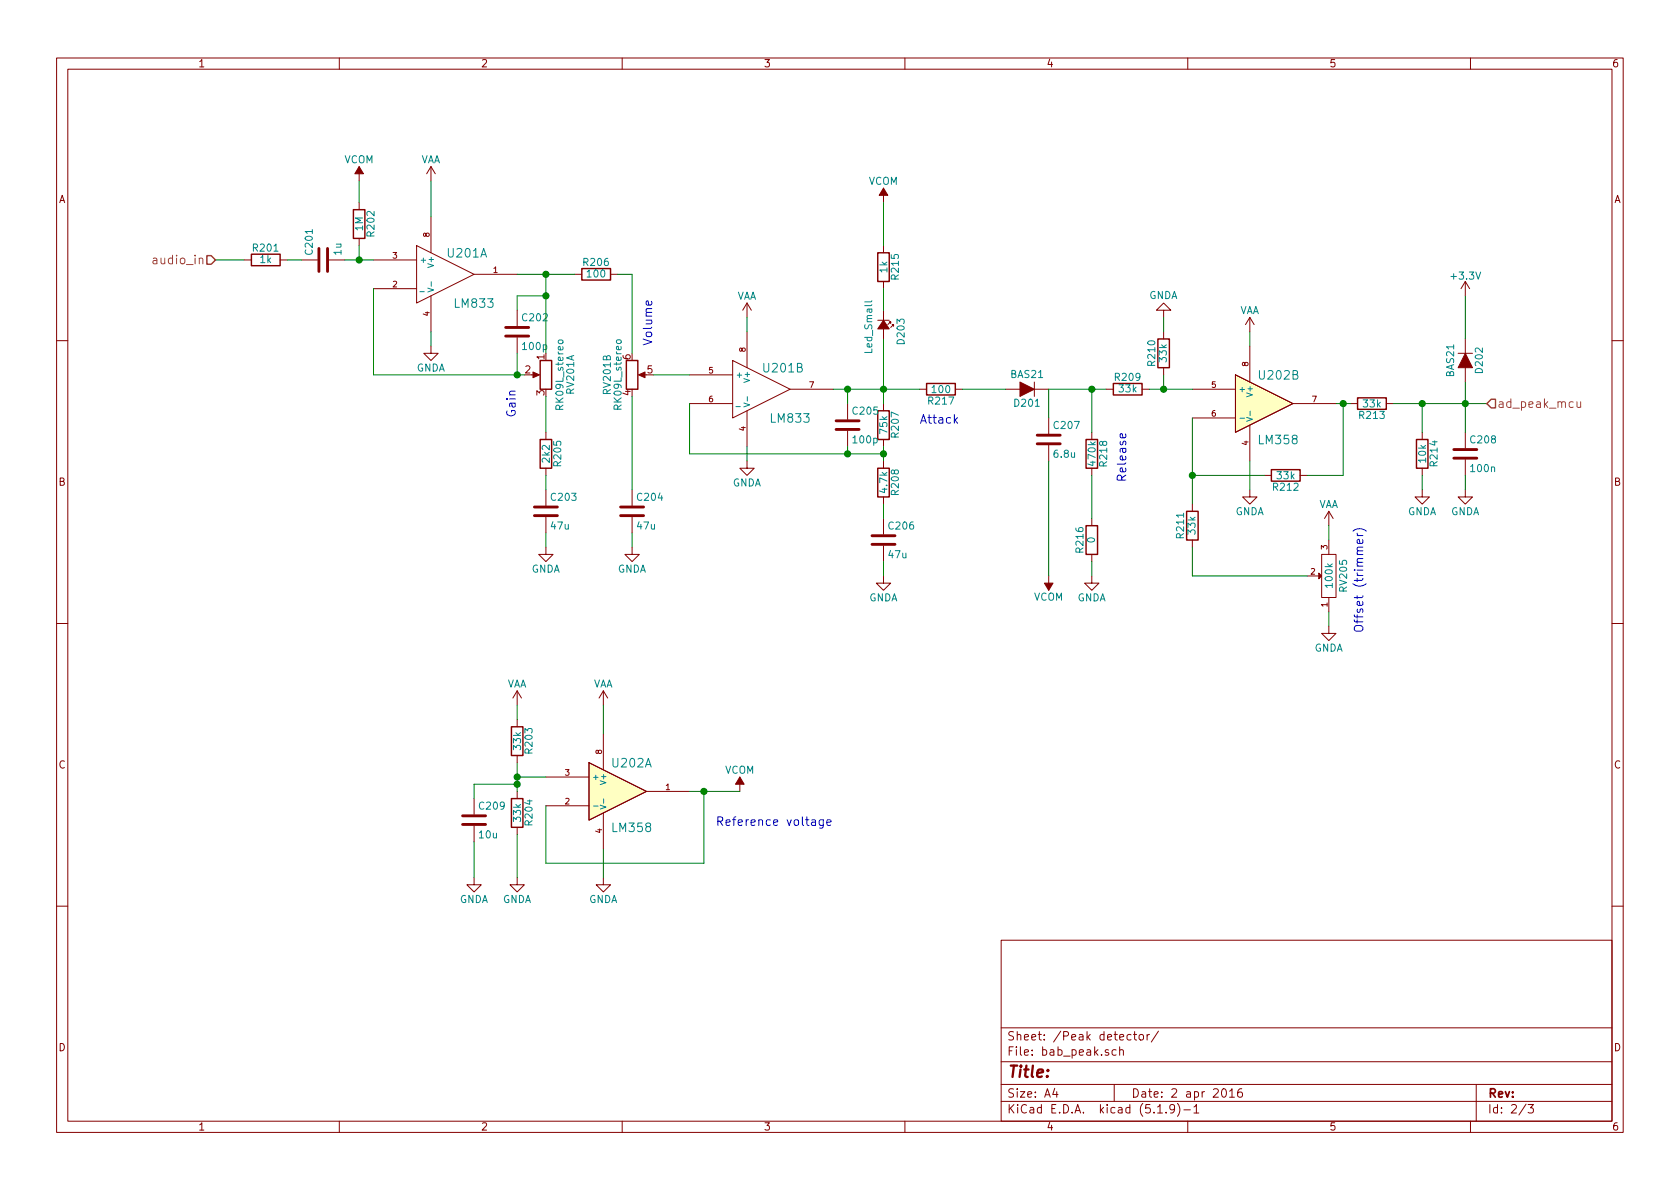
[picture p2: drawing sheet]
EESchema Schematic File Version 4
LIBS:bab_top-cache
EELAYER 30 0
EELAYER END
$Descr A4 11693 8268
encoding utf-8
Sheet 2 3
Title ""
Date "2 apr 2016"
Rev ""
Comp ""
Comment1 ""
Comment2 ""
Comment3 ""
Comment4 ""
$EndDescr
$Comp
L Device:R R201
U 1 1
P 1850 1800
F 0 "R201" V 1930 1800 50  0000 C CNN
F 1 "1k" V 1850 1800 50  0000 C CNN
F 2 "Capacitors_SMD:C_0805_HandSoldering" V 1780 1800 30  0001 C CNN
F 3 "" H 1850 1800 30  0000 C CNN
	1    1850 1800
	0    -1   -1   0   
$EndComp
$Comp
L Device:C C201
U 1 1
P 2250 1800
F 0 "C201" H 2275 1900 50  0000 L CNN
F 1 "1u" H 2275 1700 50  0000 L CNN
F 2 "Capacitors_SMD:C_2220_HandSoldering" H 2288 1650 30  0001 C CNN
F 3 "" H 2250 1800 60  0000 C CNN
	1    2250 1800
	0    -1   -1   0   
$EndComp
$Comp
L Device:R R202
U 1 1
P 2500 1550
F 0 "R202" V 2580 1550 50  0000 C CNN
F 1 "1M" V 2500 1550 50  0000 C CNN
F 2 "Capacitors_SMD:C_0805_HandSoldering" V 2430 1550 30  0001 C CNN
F 3 "" H 2500 1550 30  0000 C CNN
	1    2500 1550
	1    0    0    -1  
$EndComp
$Comp
L bab:LM833 U201
U 1 1
P 3100 1900
F 0 "U201" H 3250 2050 60  0000 C CNN
F 1 "LM833" H 3300 1700 60  0000 C CNN
F 2 "Housings_SOIC:SOIC-8_3.9x4.9mm_Pitch1.27mm" H 3100 1900 60  0001 C CNN
F 3 "" H 3100 1900 60  0000 C CNN
	1    3100 1900
	1    0    0    -1  
$EndComp
$Comp
L Device:R R205
U 1 1
P 3800 3150
F 0 "R205" V 3880 3150 50  0000 C CNN
F 1 "2k2" V 3800 3150 50  0000 C CNN
F 2 "Capacitors_SMD:C_0805_HandSoldering" V 3730 3150 30  0001 C CNN
F 3 "" H 3800 3150 30  0000 C CNN
	1    3800 3150
	1    0    0    -1  
$EndComp
$Comp
L Device:C C203
U 1 1
P 3800 3550
F 0 "C203" H 3825 3650 50  0000 L CNN
F 1 "47u" H 3825 3450 50  0000 L CNN
F 2 "Capacitors_SMD:CP_Elec_6.3x7.7" H 3838 3400 30  0001 C CNN
F 3 "" H 3800 3550 60  0000 C CNN
	1    3800 3550
	1    0    0    -1  
$EndComp
$Comp
L power:GNDA #PWR029
U 1 1
P 3800 3800
F 0 "#PWR029" H 3800 3550 50  0001 C CNN
F 1 "GNDA" H 3800 3650 50  0000 C CNN
F 2 "" H 3800 3800 60  0000 C CNN
F 3 "" H 3800 3800 60  0000 C CNN
	1    3800 3800
	1    0    0    -1  
$EndComp
$Comp
L power:VCOM #PWR030
U 1 1
P 2500 1250
F 0 "#PWR030" H 2500 1100 50  0001 C CNN
F 1 "VCOM" H 2500 1400 50  0000 C CNN
F 2 "" H 2500 1250 60  0000 C CNN
F 3 "" H 2500 1250 60  0000 C CNN
	1    2500 1250
	1    0    0    -1  
$EndComp
$Comp
L power:GNDA #PWR031
U 1 1
P 3000 2400
F 0 "#PWR031" H 3000 2150 50  0001 C CNN
F 1 "GNDA" H 3000 2250 50  0000 C CNN
F 2 "" H 3000 2400 60  0000 C CNN
F 3 "" H 3000 2400 60  0000 C CNN
	1    3000 2400
	1    0    0    -1  
$EndComp
$Comp
L Device:C C202
U 1 1
P 3600 2300
F 0 "C202" H 3625 2400 50  0000 L CNN
F 1 "100p" H 3625 2200 50  0000 L CNN
F 2 "Capacitors_SMD:C_0805_HandSoldering" H 3638 2150 30  0001 C CNN
F 3 "" H 3600 2300 60  0000 C CNN
	1    3600 2300
	1    0    0    -1  
$EndComp
$Comp
L Device:R R206
U 1 1
P 4150 1900
F 0 "R206" V 4230 1900 50  0000 C CNN
F 1 "100" V 4150 1900 50  0000 C CNN
F 2 "Capacitors_SMD:C_0805_HandSoldering" V 4080 1900 30  0001 C CNN
F 3 "" H 4150 1900 30  0000 C CNN
	1    4150 1900
	0    -1   -1   0   
$EndComp
$Comp
L Device:C C204
U 1 1
P 4400 3550
F 0 "C204" H 4425 3650 50  0000 L CNN
F 1 "47u" H 4425 3450 50  0000 L CNN
F 2 "Capacitors_SMD:CP_Elec_6.3x7.7" H 4438 3400 30  0001 C CNN
F 3 "" H 4400 3550 60  0000 C CNN
	1    4400 3550
	1    0    0    -1  
$EndComp
$Comp
L bab:LM833 U201
U 2 1
P 5300 2700
F 0 "U201" H 5450 2850 60  0000 C CNN
F 1 "LM833" H 5500 2500 60  0000 C CNN
F 2 "Housings_SOIC:SOIC-8_3.9x4.9mm_Pitch1.27mm" H 5300 2700 60  0001 C CNN
F 3 "" H 5300 2700 60  0000 C CNN
	2    5300 2700
	1    0    0    -1  
$EndComp
$Comp
L Device:C C205
U 1 1
P 5900 2950
F 0 "C205" H 5925 3050 50  0000 L CNN
F 1 "100p" H 5925 2850 50  0000 L CNN
F 2 "Capacitors_SMD:C_0805_HandSoldering" H 5938 2800 30  0001 C CNN
F 3 "" H 5900 2950 60  0000 C CNN
	1    5900 2950
	1    0    0    -1  
$EndComp
$Comp
L Device:R R207
U 1 1
P 6150 2950
F 0 "R207" V 6230 2950 50  0000 C CNN
F 1 "75k" V 6150 2950 50  0000 C CNN
F 2 "Capacitors_SMD:C_0805_HandSoldering" V 6080 2950 30  0001 C CNN
F 3 "" H 6150 2950 30  0000 C CNN
	1    6150 2950
	1    0    0    -1  
$EndComp
$Comp
L Device:R R208
U 1 1
P 6150 3350
F 0 "R208" V 6230 3350 50  0000 C CNN
F 1 "4.7k" V 6150 3350 50  0000 C CNN
F 2 "Capacitors_SMD:C_0805_HandSoldering" V 6080 3350 30  0001 C CNN
F 3 "" H 6150 3350 30  0000 C CNN
	1    6150 3350
	1    0    0    -1  
$EndComp
$Comp
L Device:C C206
U 1 1
P 6150 3750
F 0 "C206" H 6175 3850 50  0000 L CNN
F 1 "47u" H 6175 3650 50  0000 L CNN
F 2 "Capacitors_SMD:CP_Elec_6.3x7.7" H 6188 3600 30  0001 C CNN
F 3 "" H 6150 3750 60  0000 C CNN
	1    6150 3750
	1    0    0    -1  
$EndComp
$Comp
L Device:R R209
U 1 1
P 7850 2700
F 0 "R209" V 7930 2700 50  0000 C CNN
F 1 "33k" V 7850 2700 50  0000 C CNN
F 2 "Capacitors_SMD:C_0805_HandSoldering" V 7780 2700 30  0001 C CNN
F 3 "" H 7850 2700 30  0000 C CNN
	1    7850 2700
	0    -1   -1   0   
$EndComp
$Comp
L Device:R R210
U 1 1
P 8100 2450
F 0 "R210" V 8180 2450 50  0000 C CNN
F 1 "33k" V 8100 2450 50  0000 C CNN
F 2 "Capacitors_SMD:C_0805_HandSoldering" V 8030 2450 30  0001 C CNN
F 3 "" H 8100 2450 30  0000 C CNN
	1    8100 2450
	-1   0    0    1   
$EndComp
$Comp
L bab_top-rescue:LM358-RESCUE-bab_top U202
U 2 1
P 8800 2800
F 0 "U202" H 8750 3000 60  0000 L CNN
F 1 "LM358" H 8750 2550 60  0000 L CNN
F 2 "Housings_SOIC:SOIC-8_3.9x4.9mm_Pitch1.27mm" H 8800 2800 60  0001 C CNN
F 3 "" H 8800 2800 60  0000 C CNN
	2    8800 2800
	1    0    0    -1  
$EndComp
$Comp
L Device:R R211
U 1 1
P 8300 3650
F 0 "R211" V 8380 3650 50  0000 C CNN
F 1 "33k" V 8300 3650 50  0000 C CNN
F 2 "Capacitors_SMD:C_0805_HandSoldering" V 8230 3650 30  0001 C CNN
F 3 "" H 8300 3650 30  0000 C CNN
	1    8300 3650
	-1   0    0    1   
$EndComp
$Comp
L Device:R R212
U 1 1
P 8950 3300
F 0 "R212" V 9030 3300 50  0000 C CNN
F 1 "33k" V 8950 3300 50  0000 C CNN
F 2 "Capacitors_SMD:C_0805_HandSoldering" V 8880 3300 30  0001 C CNN
F 3 "" H 8950 3300 30  0000 C CNN
	1    8950 3300
	0    1    1    0   
$EndComp
$Comp
L Device:R R213
U 1 1
P 9550 2800
F 0 "R213" V 9630 2800 50  0000 C CNN
F 1 "33k" V 9550 2800 50  0000 C CNN
F 2 "Capacitors_SMD:C_0805_HandSoldering" V 9480 2800 30  0001 C CNN
F 3 "" H 9550 2800 30  0000 C CNN
	1    9550 2800
	0    1    1    0   
$EndComp
$Comp
L Device:R R214
U 1 1
P 9900 3150
F 0 "R214" V 9980 3150 50  0000 C CNN
F 1 "10k" V 9900 3150 50  0000 C CNN
F 2 "Capacitors_SMD:C_0805_HandSoldering" V 9830 3150 30  0001 C CNN
F 3 "" H 9900 3150 30  0000 C CNN
	1    9900 3150
	1    0    0    -1  
$EndComp
$Comp
L Device:C C208
U 1 1
P 10200 3150
F 0 "C208" H 10225 3250 50  0000 L CNN
F 1 "100n" H 10225 3050 50  0000 L CNN
F 2 "Capacitors_SMD:C_0805_HandSoldering" H 10238 3000 30  0001 C CNN
F 3 "" H 10200 3150 60  0000 C CNN
	1    10200 3150
	1    0    0    -1  
$EndComp
$Comp
L power:GNDA #PWR032
U 1 1
P 5200 3200
F 0 "#PWR032" H 5200 2950 50  0001 C CNN
F 1 "GNDA" H 5200 3050 50  0000 C CNN
F 2 "" H 5200 3200 60  0000 C CNN
F 3 "" H 5200 3200 60  0000 C CNN
	1    5200 3200
	1    0    0    -1  
$EndComp
$Comp
L power:GNDA #PWR033
U 1 1
P 4400 3800
F 0 "#PWR033" H 4400 3550 50  0001 C CNN
F 1 "GNDA" H 4400 3650 50  0000 C CNN
F 2 "" H 4400 3800 60  0000 C CNN
F 3 "" H 4400 3800 60  0000 C CNN
	1    4400 3800
	1    0    0    -1  
$EndComp
$Comp
L power:GNDA #PWR034
U 1 1
P 6150 4000
F 0 "#PWR034" H 6150 3750 50  0001 C CNN
F 1 "GNDA" H 6150 3850 50  0000 C CNN
F 2 "" H 6150 4000 60  0000 C CNN
F 3 "" H 6150 4000 60  0000 C CNN
	1    6150 4000
	1    0    0    -1  
$EndComp
$Comp
L Device:C C207
U 1 1
P 7300 3050
F 0 "C207" H 7325 3150 50  0000 L CNN
F 1 "6.8u" H 7325 2950 50  0000 L CNN
F 2 "Capacitors_SMD:CP_Elec_5x5.7" H 7338 2900 30  0001 C CNN
F 3 "" H 7300 3050 60  0000 C CNN
	1    7300 3050
	1    0    0    -1  
$EndComp
$Comp
L power:GNDA #PWR035
U 1 1
P 7600 4000
F 0 "#PWR035" H 7600 3750 50  0001 C CNN
F 1 "GNDA" H 7600 3850 50  0000 C CNN
F 2 "" H 7600 4000 60  0000 C CNN
F 3 "" H 7600 4000 60  0000 C CNN
	1    7600 4000
	1    0    0    -1  
$EndComp
$Comp
L power:GNDA #PWR036
U 1 1
P 8100 2200
F 0 "#PWR036" H 8100 1950 50  0001 C CNN
F 1 "GNDA" H 8100 2050 50  0000 C CNN
F 2 "" H 8100 2200 60  0000 C CNN
F 3 "" H 8100 2200 60  0000 C CNN
	1    8100 2200
	-1   0    0    1   
$EndComp
$Comp
L power:GNDA #PWR037
U 1 1
P 8700 3400
F 0 "#PWR037" H 8700 3150 50  0001 C CNN
F 1 "GNDA" H 8700 3250 50  0000 C CNN
F 2 "" H 8700 3400 60  0000 C CNN
F 3 "" H 8700 3400 60  0000 C CNN
	1    8700 3400
	1    0    0    -1  
$EndComp
$Comp
L bab_top-rescue:POT-RESCUE-bab_top RV205
U 1 1
P 9250 4000
AR Path="/56FE943A" Ref="RV205"  Part="1" 
AR Path="/56FE9162/56FE943A" Ref="RV205"  Part="1" 
F 0 "RV205" H 9250 3900 50  0000 C CNN
F 1 "100k" H 9250 4000 50  0000 C CNN
F 2 "Pin_Headers:Pin_Header_Straight_1x03_Pitch2.54mm" H 9250 4000 60  0001 C CNN
F 3 "" H 9250 4000 60  0000 C CNN
	1    9250 4000
	0    -1   -1   0   
$EndComp
$Comp
L power:GNDA #PWR038
U 1 1
P 9250 4350
F 0 "#PWR038" H 9250 4100 50  0001 C CNN
F 1 "GNDA" H 9250 4200 50  0000 C CNN
F 2 "" H 9250 4350 60  0000 C CNN
F 3 "" H 9250 4350 60  0000 C CNN
	1    9250 4350
	1    0    0    -1  
$EndComp
Text Notes 9500 4400 1    60   ~ 0
Offset (trimmer)
Text Notes 7850 3350 1    60   ~ 0
Release
Text Notes 6400 2950 0    60   ~ 0
Attack
Text Notes 3600 2900 1    60   ~ 0
Gain
Text Notes 4550 2400 1    60   ~ 0
Volume
$Comp
L power:GNDA #PWR039
U 1 1
P 9900 3400
F 0 "#PWR039" H 9900 3150 50  0001 C CNN
F 1 "GNDA" H 9900 3250 50  0000 C CNN
F 2 "" H 9900 3400 60  0000 C CNN
F 3 "" H 9900 3400 60  0000 C CNN
	1    9900 3400
	1    0    0    -1  
$EndComp
$Comp
L power:GNDA #PWR040
U 1 1
P 10200 3400
F 0 "#PWR040" H 10200 3150 50  0001 C CNN
F 1 "GNDA" H 10200 3250 50  0000 C CNN
F 2 "" H 10200 3400 60  0000 C CNN
F 3 "" H 10200 3400 60  0000 C CNN
	1    10200 3400
	1    0    0    -1  
$EndComp
Text HLabel 10350 2800 2    60   Input ~ 0
ad_peak_mcu
Text HLabel 1500 1800 0    60   Input ~ 0
audio_in
$Comp
L bab_top-rescue:LM358-RESCUE-bab_top U202
U 1 1
P 4300 5500
F 0 "U202" H 4250 5700 60  0000 L CNN
F 1 "LM358" H 4250 5250 60  0000 L CNN
F 2 "Housings_SOIC:SOIC-8_3.9x4.9mm_Pitch1.27mm" H 4300 5500 60  0001 C CNN
F 3 "" H 4300 5500 60  0000 C CNN
	1    4300 5500
	1    0    0    -1  
$EndComp
$Comp
L power:GNDA #PWR041
U 1 1
P 4200 6100
F 0 "#PWR041" H 4200 5850 50  0001 C CNN
F 1 "GNDA" H 4200 5950 50  0000 C CNN
F 2 "" H 4200 6100 60  0000 C CNN
F 3 "" H 4200 6100 60  0000 C CNN
	1    4200 6100
	1    0    0    -1  
$EndComp
$Comp
L power:VCOM #PWR042
U 1 1
P 5150 5500
F 0 "#PWR042" H 5150 5350 50  0001 C CNN
F 1 "VCOM" H 5150 5650 50  0000 C CNN
F 2 "" H 5150 5500 60  0000 C CNN
F 3 "" H 5150 5500 60  0000 C CNN
	1    5150 5500
	1    0    0    -1  
$EndComp
$Comp
L Device:R R203
U 1 1
P 3600 5150
F 0 "R203" V 3680 5150 50  0000 C CNN
F 1 "33k" V 3600 5150 50  0000 C CNN
F 2 "Capacitors_SMD:C_0805_HandSoldering" V 3530 5150 30  0001 C CNN
F 3 "" H 3600 5150 30  0000 C CNN
	1    3600 5150
	1    0    0    -1  
$EndComp
$Comp
L Device:R R204
U 1 1
P 3600 5650
F 0 "R204" V 3680 5650 50  0000 C CNN
F 1 "33k" V 3600 5650 50  0000 C CNN
F 2 "Capacitors_SMD:C_0805_HandSoldering" V 3530 5650 30  0001 C CNN
F 3 "" H 3600 5650 30  0000 C CNN
	1    3600 5650
	1    0    0    -1  
$EndComp
$Comp
L power:GNDA #PWR043
U 1 1
P 3600 6100
F 0 "#PWR043" H 3600 5850 50  0001 C CNN
F 1 "GNDA" H 3600 5950 50  0000 C CNN
F 2 "" H 3600 6100 60  0000 C CNN
F 3 "" H 3600 6100 60  0000 C CNN
	1    3600 6100
	1    0    0    -1  
$EndComp
Text Notes 5800 5750 2    60   ~ 0
Reference voltage
Wire Wire Line
	3800 2750 3800 3000
Wire Wire Line
	3800 3300 3800 3400
Wire Wire Line
	3800 3700 3800 3800
Wire Wire Line
	2600 2000 2600 2600
Wire Wire Line
	3600 1900 3800 1900
Wire Wire Line
	2600 1800 2500 1800
Wire Wire Line
	2500 1700 2500 1800
Connection ~ 2500 1800
Wire Wire Line
	2100 1800 2000 1800
Wire Wire Line
	2500 1250 2500 1400
Wire Wire Line
	3000 1250 3000 1500
Wire Wire Line
	3000 2300 3000 2400
Wire Wire Line
	5200 2200 5200 2300
Wire Wire Line
	5200 3100 5200 3200
Wire Wire Line
	3800 1900 3800 2050
Connection ~ 3800 1900
Wire Wire Line
	3600 2150 3600 2050
Wire Wire Line
	3600 2050 3800 2050
Connection ~ 3800 2050
Wire Wire Line
	2600 2600 3600 2600
Wire Wire Line
	3600 2450 3600 2600
Connection ~ 3600 2600
Wire Wire Line
	4300 1900 4400 1900
Wire Wire Line
	4400 1900 4400 2450
Wire Wire Line
	4400 2750 4400 3400
Wire Wire Line
	4400 3700 4400 3800
Wire Wire Line
	4800 2600 4550 2600
Wire Wire Line
	4800 2800 4800 3150
Wire Wire Line
	4800 3150 5900 3150
Wire Wire Line
	6150 3100 6150 3150
Connection ~ 6150 3150
Wire Wire Line
	5900 3100 5900 3150
Connection ~ 5900 3150
Wire Wire Line
	5800 2700 5900 2700
Wire Wire Line
	6150 2350 6150 2700
Wire Wire Line
	5900 2800 5900 2700
Connection ~ 5900 2700
Wire Wire Line
	6150 3900 6150 4000
Wire Wire Line
	6150 3600 6150 3500
Connection ~ 6150 2700
Wire Wire Line
	6700 2700 7000 2700
Wire Wire Line
	7300 2700 7600 2700
Wire Wire Line
	7600 2700 7600 3000
Connection ~ 7600 2700
Wire Wire Line
	7300 2900 7300 2700
Wire Wire Line
	7300 3200 7300 4000
Wire Wire Line
	8000 2700 8100 2700
Wire Wire Line
	8100 2600 8100 2700
Connection ~ 8100 2700
Wire Wire Line
	8100 2300 8100 2200
Wire Wire Line
	8700 2300 8700 2400
Wire Wire Line
	8700 3200 8700 3400
Wire Wire Line
	8300 2900 8300 3300
Wire Wire Line
	8800 3300 8300 3300
Connection ~ 8300 3300
Wire Wire Line
	9300 2800 9350 2800
Wire Wire Line
	9100 3300 9350 3300
Wire Wire Line
	9350 3300 9350 2800
Connection ~ 9350 2800
Wire Wire Line
	8300 3800 8300 4000
Wire Wire Line
	8300 4000 9100 4000
Wire Wire Line
	9250 3650 9250 3750
Wire Wire Line
	9250 4250 9250 4350
Wire Wire Line
	9700 2800 9900 2800
Wire Wire Line
	10200 2650 10200 2800
Wire Wire Line
	9900 3000 9900 2800
Connection ~ 9900 2800
Wire Wire Line
	10200 3300 10200 3400
Wire Wire Line
	9900 3400 9900 3300
Connection ~ 10200 2800
Wire Wire Line
	1500 1800 1700 1800
Wire Wire Line
	4200 6100 4200 5900
Wire Wire Line
	4200 4900 4200 5100
Wire Wire Line
	3800 5600 3800 6000
Wire Wire Line
	3800 6000 4900 6000
Wire Wire Line
	4900 6000 4900 5500
Wire Wire Line
	4800 5500 4900 5500
Connection ~ 4900 5500
Wire Wire Line
	3600 4900 3600 5000
Wire Wire Line
	3600 5300 3600 5400
Wire Wire Line
	3600 5800 3600 6100
Wire Wire Line
	3800 5400 3600 5400
Connection ~ 3600 5400
$Comp
L power:+3.3V #PWR044
U 1 1
P 10200 2050
F 0 "#PWR044" H 10200 1900 50  0001 C CNN
F 1 "+3.3V" H 10200 2190 50  0000 C CNN
F 2 "" H 10200 2050 60  0000 C CNN
F 3 "" H 10200 2050 60  0000 C CNN
	1    10200 2050
	1    0    0    -1  
$EndComp
$Comp
L power:VAA #PWR045
U 1 1
P 3000 1250
F 0 "#PWR045" H 3000 1100 50  0001 C CNN
F 1 "VAA" H 3000 1400 50  0000 C CNN
F 2 "" H 3000 1250 50  0000 C CNN
F 3 "" H 3000 1250 50  0000 C CNN
	1    3000 1250
	1    0    0    -1  
$EndComp
$Comp
L power:VAA #PWR046
U 1 1
P 5200 2200
F 0 "#PWR046" H 5200 2050 50  0001 C CNN
F 1 "VAA" H 5200 2350 50  0000 C CNN
F 2 "" H 5200 2200 50  0000 C CNN
F 3 "" H 5200 2200 50  0000 C CNN
	1    5200 2200
	1    0    0    -1  
$EndComp
$Comp
L power:VAA #PWR047
U 1 1
P 8700 2300
F 0 "#PWR047" H 8700 2150 50  0001 C CNN
F 1 "VAA" H 8700 2450 50  0000 C CNN
F 2 "" H 8700 2300 50  0000 C CNN
F 3 "" H 8700 2300 50  0000 C CNN
	1    8700 2300
	1    0    0    -1  
$EndComp
$Comp
L power:VAA #PWR048
U 1 1
P 3600 4900
F 0 "#PWR048" H 3600 4750 50  0001 C CNN
F 1 "VAA" H 3600 5050 50  0000 C CNN
F 2 "" H 3600 4900 50  0000 C CNN
F 3 "" H 3600 4900 50  0000 C CNN
	1    3600 4900
	1    0    0    -1  
$EndComp
$Comp
L power:VAA #PWR049
U 1 1
P 4200 4900
F 0 "#PWR049" H 4200 4750 50  0001 C CNN
F 1 "VAA" H 4200 5050 50  0000 C CNN
F 2 "" H 4200 4900 50  0000 C CNN
F 3 "" H 4200 4900 50  0000 C CNN
	1    4200 4900
	1    0    0    -1  
$EndComp
$Comp
L power:VAA #PWR050
U 1 1
P 9250 3650
F 0 "#PWR050" H 9250 3500 50  0001 C CNN
F 1 "VAA" H 9250 3800 50  0000 C CNN
F 2 "" H 9250 3650 50  0000 C CNN
F 3 "" H 9250 3650 50  0000 C CNN
	1    9250 3650
	1    0    0    -1  
$EndComp
$Comp
L Device:C C209
U 1 1
P 3300 5700
F 0 "C209" H 3325 5800 50  0000 L CNN
F 1 "10u" H 3325 5600 50  0000 L CNN
F 2 "Capacitors_SMD:CP_Elec_6.3x7.7" H 3338 5550 50  0001 C CNN
F 3 "" H 3300 5700 50  0000 C CNN
	1    3300 5700
	1    0    0    -1  
$EndComp
Wire Wire Line
	3300 5550 3300 5450
Wire Wire Line
	3300 5450 3600 5450
Connection ~ 3600 5450
$Comp
L power:GNDA #PWR051
U 1 1
P 3300 6100
F 0 "#PWR051" H 3300 5850 50  0001 C CNN
F 1 "GNDA" H 3300 5950 50  0000 C CNN
F 2 "" H 3300 6100 60  0000 C CNN
F 3 "" H 3300 6100 60  0000 C CNN
	1    3300 6100
	1    0    0    -1  
$EndComp
Wire Wire Line
	3300 5850 3300 6100
$Comp
L bab:BAS21 D201
U 1 1
P 7150 2700
F 0 "D201" H 7150 2800 50  0000 C CNN
F 1 "BAS21" H 7150 2600 50  0000 C CNN
F 2 "TO_SOT_Packages_SMD:SOT-23_Handsoldering" H 7150 2700 50  0001 C CNN
F 3 "" H 7150 2700 50  0000 C CNN
	1    7150 2700
	-1   0    0    1   
$EndComp
$Comp
L bab:BAS21 D202
U 1 1
P 10200 2500
F 0 "D202" H 10200 2600 50  0000 C CNN
F 1 "BAS21" H 10200 2400 50  0000 C CNN
F 2 "TO_SOT_Packages_SMD:SOT-23_Handsoldering" H 10200 2500 50  0001 C CNN
F 3 "" H 10200 2500 50  0000 C CNN
	1    10200 2500
	0    1    1    0   
$EndComp
$Comp
L Device:R R216
U 1 1
P 7600 3750
F 0 "R216" V 7680 3750 50  0000 C CNN
F 1 "0" V 7600 3750 50  0000 C CNN
F 2 "Capacitors_SMD:C_0805_HandSoldering" V 7530 3750 30  0001 C CNN
F 3 "" H 7600 3750 30  0000 C CNN
	1    7600 3750
	-1   0    0    1   
$EndComp
Wire Wire Line
	7600 3300 7600 3600
Wire Wire Line
	7600 3900 7600 4000
$Comp
L bab_top-rescue:Led_Small D203
U 1 1
P 6150 2250
F 0 "D203" H 6100 2375 50  0000 L CNN
F 1 "Led_Small" H 5975 2150 50  0000 L CNN
F 2 "Pin_Headers:Pin_Header_Straight_1x02_Pitch2.54mm" V 6150 2250 50  0001 C CNN
F 3 "" V 6150 2250 50  0000 C CNN
	1    6150 2250
	0    1    1    0   
$EndComp
$Comp
L Device:R R215
U 1 1
P 6150 1850
F 0 "R215" V 6230 1850 50  0000 C CNN
F 1 "1k" V 6150 1850 50  0000 C CNN
F 2 "Capacitors_SMD:C_0805_HandSoldering" V 6080 1850 30  0001 C CNN
F 3 "" H 6150 1850 30  0000 C CNN
	1    6150 1850
	1    0    0    -1  
$EndComp
Wire Wire Line
	6150 2150 6150 2000
Wire Wire Line
	6150 1400 6150 1700
$Comp
L power:VCOM #PWR052
U 1 1
P 6150 1400
F 0 "#PWR052" H 6150 1250 50  0001 C CNN
F 1 "VCOM" H 6150 1550 50  0000 C CNN
F 2 "" H 6150 1400 60  0000 C CNN
F 3 "" H 6150 1400 60  0000 C CNN
	1    6150 1400
	1    0    0    -1  
$EndComp
$Comp
L Device:R R217
U 1 1
P 6550 2700
F 0 "R217" V 6630 2700 50  0000 C CNN
F 1 "100" V 6550 2700 50  0000 C CNN
F 2 "Capacitors_SMD:C_0805_HandSoldering" V 6480 2700 30  0001 C CNN
F 3 "" H 6550 2700 30  0000 C CNN
	1    6550 2700
	0    1    1    0   
$EndComp
$Comp
L Device:R R218
U 1 1
P 7600 3150
F 0 "R218" V 7680 3150 50  0000 C CNN
F 1 "470k" V 7600 3150 50  0000 C CNN
F 2 "Capacitors_SMD:C_0805_HandSoldering" V 7530 3150 30  0001 C CNN
F 3 "" H 7600 3150 30  0000 C CNN
	1    7600 3150
	1    0    0    1   
$EndComp
$Comp
L bab_top-rescue:RK09L_stereo RV201
U 1 1
P 3800 2600
F 0 "RV201" V 3625 2600 50  0000 C CNN
F 1 "RK09L_stereo" V 3700 2600 50  0000 C CNN
F 2 "flax_lib:ALPS_RK09L_stereo" H 3800 2600 50  0001 C CNN
F 3 "" H 3800 2600 50  0001 C CNN
	1    3800 2600
	-1   0    0    1   
$EndComp
$Comp
L bab_top-rescue:RK09L_stereo RV201
U 2 1
P 4400 2600
F 0 "RV201" V 4225 2600 50  0000 C CNN
F 1 "RK09L_stereo" V 4300 2600 50  0000 C CNN
F 2 "flax_lib:ALPS_RK09L_stereo" H 4400 2600 50  0001 C CNN
F 3 "" H 4400 2600 50  0001 C CNN
	2    4400 2600
	1    0    0    -1  
$EndComp
$Comp
L power:VCOM #PWR053
U 1 1
P 7300 4000
F 0 "#PWR053" H 7300 3850 50  0001 C CNN
F 1 "VCOM" H 7300 4150 50  0000 C CNN
F 2 "" H 7300 4000 60  0000 C CNN
F 3 "" H 7300 4000 60  0000 C CNN
	1    7300 4000
	-1   0    0    1   
$EndComp
Wire Wire Line
	2500 1800 2400 1800
Wire Wire Line
	3800 1900 4000 1900
Wire Wire Line
	3800 2050 3800 2450
Wire Wire Line
	3600 2600 3650 2600
Wire Wire Line
	6150 3150 6150 3200
Wire Wire Line
	5900 3150 6150 3150
Wire Wire Line
	5900 2700 6150 2700
Wire Wire Line
	6150 2700 6150 2800
Wire Wire Line
	6150 2700 6400 2700
Wire Wire Line
	7600 2700 7700 2700
Wire Wire Line
	8100 2700 8300 2700
Wire Wire Line
	8300 3300 8300 3500
Wire Wire Line
	9350 2800 9400 2800
Wire Wire Line
	9900 2800 10200 2800
Wire Wire Line
	10200 2800 10200 3000
Wire Wire Line
	10200 2800 10350 2800
Wire Wire Line
	4900 5500 5150 5500
Wire Wire Line
	3600 5400 3600 5450
Wire Wire Line
	3600 5450 3600 5500
Wire Wire Line
	10200 2050 10200 2350
$EndSCHEMATC
